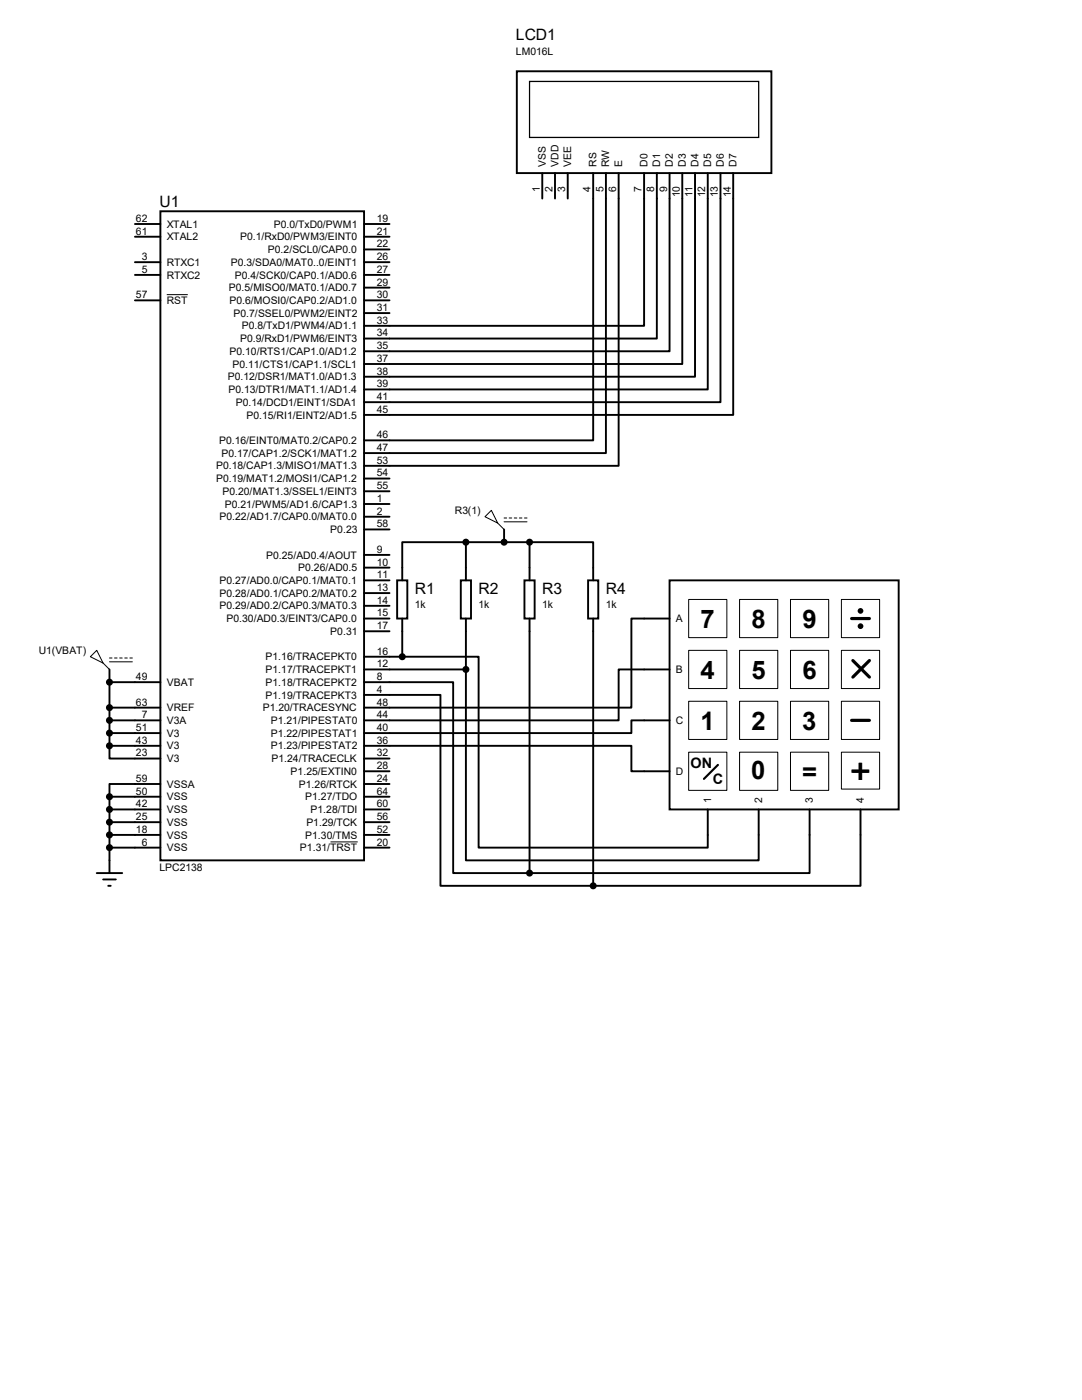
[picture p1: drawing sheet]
<svg xmlns="http://www.w3.org/2000/svg" width="216mm" height="279mm" viewBox="0 0 216 279" stroke-linecap="round" stroke-linejoin="round" font-family="sans-serif">
<g fill="none" stroke="#000" stroke-width=".38">
<path d="M103.1 14.2h50.8v20.3h-50.8zM108.2 34.5v5.1M110.7 34.5v5.1M113.3 34.5v5.1M118.4 34.5v53.4h-45.8M120.9 34.5v55.9h-48.3M123.4 34.5v58.5h-50.8M128.5 34.5v30.5h-55.9M131.1 34.5v33.1h-58.5M133.6 34.5v35.6h-61M136.1 34.5v38.1h-63.5M138.7 34.5v40.7h-66.1"/>
<path d="M141.2 34.5v43.2h-68.6M143.8 34.5v45.8h-71.2M146.3 34.5v48.3h-73.7M26.9 44.7h5.1M26.9 47.2h5.1M26.9 52.3h5.1M26.9 54.9h5.1M26.9 59.9h5.1M32 42.2h40.6v129.5h-40.6zM72.6 44.7h5.1M72.6 47.2h5.1M72.6 49.8h5.1"/>
<path d="M72.6 52.3h5.1M72.6 54.9h5.1M72.6 57.4h5.1M72.6 59.9h5.1M72.6 62.5h5.1M72.6 95.5h5.1M72.6 98h5.1M72.6 100.6h5.1M72.6 103.1h5.1M72.6 105.7h5.1M72.6 110.7h5.1M72.6 115.8h5.1"/>
<path d="M72.6 118.4h5.1M72.6 113.3h5.1M79.2 115.8h2.1v7.6h-2.1zM91.9 115.8h2.1v7.6h-2.1zM93 108.2h-12.7v7.6M93 108.2v7.6M93 108.2h12.7M100.6 105.7v2.5M104.6 115.8h2.1v7.6h-2.1zM105.7 108.2h12.7v7.6M105.7 108.2v7.6M117.3 115.8h2.1v7.6h-2.1z"/>
<path d="M133.6 115.8h45.7v45.7h-45.7zM21.8 133.6v15.2M21.8 136.1h10.2M72.6 136.1h17.8v38.1h15.3M72.6 138.7h15.3v38.1h30.5M72.6 131.1h7.7M72.6 133.6h20.4M72.6 120.9h5.1M72.6 123.4h5.1M72.6 126h5.1M80.3 131.1h15.2v38.1h45.7v-7.7M80.3 123.4v7.7"/>
<path d="M93 133.6v38.1h58.4v-10.2M93 123.4v10.2M105.7 123.4v50.8M118.4 123.4v53.4M133.6 123.4h-7.6v17.8h-53.4M133.6 133.6h-10.2v10.2h-50.8M21.8 148.8v2.6h10.2M21.8 159v15.2M21.8 159h10.2M21.8 141.2h10.2M21.8 143.8h10.2M21.8 146.3h10.2"/>
<path d="M21.8 148.8h10.2M32 156.5h-10.2v2.5M72.6 148.8h53.4v5.1h7.6M72.6 159h5.1M72.6 151.4h5.1M72.6 156.5h5.1M72.6 153.9h5.1M133.6 143.8h-7.6v2.5h-53.4M19.3 174.2h5.1M20.6 175.5h2.5M21.6 176.8h.5M21.8 169.2h10.2"/>
<path d="M21.8 166.6h10.2M21.8 164.1h10.2M21.8 161.5h10.2M72.6 169.2h5.1M72.6 166.6h5.1M72.6 164.1h5.1M72.6 161.5h5.1M161.5 161.5v12.7h-55.8M171.7 161.5v15.3h-53.3"/>
</g>
<g fill="none" stroke="#000" stroke-width=".2">
<path d="M33.3 58.8h4.2M98 101.9l1.3 2.5-2.5-1.3zM99.3 104.4l1.3 1.3M100.6 103.4h.5M100.6 104.1h4.6M101.6 103.4h.5M102.6 103.4h.5M103.6 103.4h.5M104.6 103.4h.6M137.4 119.6h7.6v7.7h-7.6zM147.6 119.6h7.6v7.7h-7.6zM157.7 119.6h7.7v7.7h-7.7z"/>
<path d="M167.9 119.6h7.6v7.7h-7.6zM18 131.1l1.3-1.3 1.3 2.5zM20.6 132.3l1.2 1.3M21.8 131.3h.6M21.8 132.1h4.6M22.9 131.3h.5M23.9 131.3h.5M24.9 131.3h.5M25.9 131.3h.5M137.4 129.8h7.6v7.6h-7.6zM137.4 140h7.6v7.6h-7.6zM147.6 129.8h7.6v7.6h-7.6z"/>
<path d="M147.6 140h7.6v7.6h-7.6zM157.7 129.8h7.7v7.6h-7.7zM157.7 140h7.7v7.6h-7.7zM167.9 129.8h7.6v7.6h-7.6zM167.9 140h7.6v7.6h-7.6zM137.4 150.1h7.6v7.6h-7.6zM147.6 150.1h7.6v7.6h-7.6zM157.7 150.1h7.7v7.6h-7.7zM167.9 150.1h7.6v7.4h-7.6zM66 168h5.4"/>
</g>
<path d="M105.7 16.3h45.7v11.1h-45.7z" fill="none" stroke="#000" stroke-width=".25"/>
<g fill="none" stroke="#000" stroke-width=".64">
<path d="M169.9 123.4h3.6M170.2 131.8l3.3 3.3M173.5 131.8l-3.3 3.3M169.9 143.8h3.6"/>
<circle cx="171.7" cy="121.9" r=".25"/>
<circle cx="171.7" cy="125" r=".25"/>
</g>
<path d="M143.3 152.7l-2.8 2.7" fill="none" stroke="#000" stroke-width=".42"/>
<g fill="#000" stroke="#000" stroke-width=".38">
<circle cx="93" cy="108.2" r=".51"/>
<circle cx="100.6" cy="108.2" r=".51"/>
<circle cx="105.7" cy="108.2" r=".51"/>
<circle cx="21.8" cy="136.1" r=".51"/>
<circle cx="80.3" cy="131.1" r=".51"/>
<circle cx="93" cy="133.6" r=".51"/>
<circle cx="21.8" cy="141.2" r=".51"/>
<circle cx="21.8" cy="159" r=".51"/>
<circle cx="21.8" cy="143.8" r=".51"/>
<circle cx="21.8" cy="146.3" r=".51"/>
<circle cx="21.8" cy="148.8" r=".51"/>
<circle cx="21.8" cy="166.6" r=".51"/>
<circle cx="21.8" cy="161.5" r=".51"/>
<circle cx="21.8" cy="169.2" r=".51"/>
<circle cx="21.8" cy="164.1" r=".51"/>
<circle cx="105.7" cy="174.2" r=".51"/>
<circle cx="118.4" cy="176.8" r=".51"/>
</g>
<text font-size="7.3" x="169.6" y="156.4">+</text>
<g font-size="5.1">
<text x="139.8" y="125.4">7</text>
<text x="149.9" y="125.4">8</text>
<text x="160.1" y="125.4">9</text>
<text x="139.8" y="135.6">4</text>
<text x="149.9" y="135.6">5</text>
<text x="160.1" y="135.6">6</text>
<text x="139.8" y="145.7">1</text>
<text x="150" y="145.7">2</text>
<text x="160.1" y="145.7">3</text>
<text x="149.9" y="155.4">0</text>
<text x="160.1" y="155.9">=</text>
</g>
<g font-size="3.1">
<text x="103" y="8">LCD1</text>
<text x="31.8" y="41.3">U1</text>
<text x="82.8" y="118.4">R1</text>
<text x="95.5" y="118.4">R2</text>
<text x="108.2" y="118.4">R3</text>
<text x="120.9" y="118.4">R4</text>
</g>
<g font-size="2.9">
<text x="137.8" y="153.2">ON</text>
<text x="142.2" y="156.5">C</text>
</g>
<g font-size="2.1">
<text x="103" y="10.9">LM016L</text>
<text x="108.9" y="33.3" transform="rotate(-90 108.9 33.3)">VSS</text>
<text x="111.4" y="33.3" transform="rotate(-90 111.4 33.3)">VDD</text>
<text x="114" y="33.3" transform="rotate(-90 114 33.3)">VEE</text>
<text x="119" y="33.3" transform="rotate(-90 119 33.3)">RS</text>
<text x="121.6" y="33.3" transform="rotate(-90 121.6 33.3)">RW</text>
<text x="124.1" y="33.3" transform="rotate(-90 124.1 33.3)">E</text>
<text x="129.2" y="33.3" transform="rotate(-90 129.2 33.3)">D0</text>
<text x="131.7" y="33.3" transform="rotate(-90 131.7 33.3)">D1</text>
<text x="134.3" y="33.3" transform="rotate(-90 134.3 33.3)">D2</text>
<text x="136.8" y="33.3" transform="rotate(-90 136.8 33.3)">D3</text>
<text x="139.4" y="33.3" transform="rotate(-90 139.4 33.3)">D4</text>
<text x="141.9" y="33.3" transform="rotate(-90 141.9 33.3)">D5</text>
<text x="144.4" y="33.3" transform="rotate(-90 144.4 33.3)">D6</text>
<text x="147" y="33.3" transform="rotate(-90 147 33.3)">D7</text>
<text x="107.7" y="38.2" transform="rotate(-90 107.7 38.2)">1</text>
<text x="110.2" y="38.2" transform="rotate(-90 110.2 38.2)">2</text>
<text x="112.8" y="38.2" transform="rotate(-90 112.8 38.2)">3</text>
<text x="117.9" y="38.2" transform="rotate(-90 117.9 38.2)">4</text>
<text x="120.4" y="38.2" transform="rotate(-90 120.4 38.2)">5</text>
<text x="122.9" y="38.2" transform="rotate(-90 122.9 38.2)">6</text>
<text x="128" y="38.2" transform="rotate(-90 128 38.2)">7</text>
<text x="130.6" y="38.2" transform="rotate(-90 130.6 38.2)">8</text>
<text x="133.1" y="38.2" transform="rotate(-90 133.1 38.2)">9</text>
<text x="135.6" y="39.4" transform="rotate(-90 135.6 39.4)">10</text>
<text x="138.2" y="39.2" transform="rotate(-90 138.2 39.2)">11</text>
<text x="140.7" y="39.4" transform="rotate(-90 140.7 39.4)">12</text>
<text x="143.3" y="39.4" transform="rotate(-90 143.3 39.4)">13</text>
<text x="145.8" y="39.4" transform="rotate(-90 145.8 39.4)">14</text>
<text x="27.1" y="44.3">62</text>
<text x="27.1" y="46.8">61</text>
<text x="33.3" y="45.4">XTAL1</text>
<text x="33.3" y="48">XTAL2</text>
<text x="47.9" y="48">P0.1/RxD0/PWM3/EINT0</text>
<text x="54.7" y="45.4">P0.0/TxD0/PWM1</text>
<text x="75.2" y="44.3">19</text>
<text x="75.2" y="46.8">21</text>
<text x="28.3" y="51.9">3</text>
<text x="33.3" y="53">RTXC1</text>
<text x="46.1" y="53">P0.3/SDA0/MAT0..0/EINT1</text>
<text x="53.5" y="50.5">P0.2/SCL0/CAP0.0</text>
<text x="75.2" y="49.4">22</text>
<text x="75.2" y="51.9">26</text>
<text x="27.1" y="59.5">57</text>
<text x="28.3" y="54.4">5</text>
<text x="33.3" y="55.6">RTXC2</text>
<text x="45.7" y="58.1">P0.5/MISO0/MAT0.1/AD0.7</text>
<text x="46.9" y="55.6">P0.4/SCK0/CAP0.1/AD0.6</text>
<text x="75.2" y="54.4">27</text>
<text x="75.2" y="57">29</text>
<text x="75.2" y="59.5">30</text>
<text x="33.3" y="60.7">RST</text>
<text x="45.8" y="60.7">P0.6/MOSI0/CAP0.2/AD1.0</text>
<text x="46.6" y="63.2">P0.7/SSEL0/PWM2/EINT2</text>
<text x="48.3" y="65.7">P0.8/TxD1/PWM4/AD1.1</text>
<text x="75.2" y="62.1">31</text>
<text x="75.2" y="64.6">33</text>
<text x="45.8" y="70.8">P0.10/RTS1/CAP1.0/AD1.2</text>
<text x="47.9" y="68.3">P0.9/RxD1/PWM6/EINT3</text>
<text x="75.2" y="67.1">34</text>
<text x="75.2" y="69.7">35</text>
<text x="45.5" y="75.9">P0.12/DSR1/MAT1.0/AD1.3</text>
<text x="46.4" y="73.4">P0.11/CTS1/CAP1.1/SCL1</text>
<text x="75.2" y="72.2">37</text>
<text x="75.2" y="74.8">38</text>
<text x="75.2" y="77.3">39</text>
<text x="45.6" y="78.4">P0.13/DTR1/MAT1.1/AD1.4</text>
<text x="47.1" y="81">P0.14/DCD1/EINT1/SDA1</text>
<text x="49.2" y="83.5">P0.15/RI1/EINT2/AD1.5</text>
<text x="75.2" y="79.8">41</text>
<text x="75.2" y="82.4">45</text>
<text x="43.7" y="88.6">P0.16/EINT0/MAT0.2/CAP0.2</text>
<text x="75.2" y="87.5">46</text>
<text x="43.1" y="93.7">P0.18/CAP1.3/MISO1/MAT1.3</text>
<text x="44.2" y="91.1">P0.17/CAP1.2/SCK1/MAT1.2</text>
<text x="75.2" y="90">47</text>
<text x="75.2" y="92.5">53</text>
<text x="75.2" y="95.1">54</text>
<text x="43.1" y="96.2">P0.19/MAT1.2/MOSI1/CAP1.2</text>
<text x="44.4" y="98.8">P0.20/MAT1.3/SSEL1/EINT3</text>
<text x="44.9" y="101.3">P0.21/PWM5/AD1.6/CAP1.3</text>
<text x="75.2" y="97.6">55</text>
<text x="75.2" y="100.2">1</text>
<text x="43.8" y="103.8">P0.22/AD1.7/CAP0.0/MAT0.0</text>
<text x="65.9" y="106.4">P0.23</text>
<text x="75.2" y="102.7">2</text>
<text x="75.2" y="105.2">58</text>
<text x="90.8" y="102.6">R3(1)</text>
<text x="53.1" y="111.5">P0.25/AD0.4/AOUT</text>
<text x="75.2" y="110.3">9</text>
<text x="75.2" y="112.9">10</text>
<text x="43.8" y="116.5">P0.27/AD0.0/CAP0.1/MAT0.1</text>
<text x="43.8" y="119.1">P0.28/AD0.1/CAP0.2/MAT0.2</text>
<text x="59.5" y="114">P0.26/AD0.5</text>
<text x="75.2" y="115.4">11</text>
<text x="75.2" y="117.9">13</text>
<text x="43.8" y="121.6">P0.29/AD0.2/CAP0.3/MAT0.3</text>
<text x="45.2" y="124.2">P0.30/AD0.3/EINT3/CAP0.0</text>
<text x="75.2" y="120.5">14</text>
<text x="75.2" y="123">15</text>
<text x="75.2" y="125.6">17</text>
<text x="82.8" y="121.3">1k</text>
<text x="95.5" y="121.3">1k</text>
<text x="108.2" y="121.3">1k</text>
<text x="120.9" y="121.3">1k</text>
<text x="134.9" y="124.2">A</text>
<text x="7.7" y="130.5">U1(VBAT)</text>
<text x="53" y="131.8">P1.16/TRACEPKT0</text>
<text x="65.9" y="126.7">P0.31</text>
<text x="75.2" y="130.6">16</text>
<text x="27.1" y="135.7">49</text>
<text x="33.3" y="136.9">VBAT</text>
<text x="53" y="134.3">P1.17/TRACEPKT1</text>
<text x="53" y="136.9">P1.18/TRACEPKT2</text>
<text x="75.2" y="133.2">12</text>
<text x="75.2" y="135.7">8</text>
<text x="134.9" y="134.3">B</text>
<text x="27.1" y="140.8">63</text>
<text x="28.3" y="143.3">7</text>
<text x="33.3" y="141.9">VREF</text>
<text x="52.5" y="141.9">P1.20/TRACESYNC</text>
<text x="53" y="139.4">P1.19/TRACEPKT3</text>
<text x="75.2" y="138.3">4</text>
<text x="75.2" y="140.8">48</text>
<text x="75.2" y="143.3">44</text>
<text x="27.1" y="148.4">43</text>
<text x="27.1" y="145.9">51</text>
<text x="33.3" y="149.6">V3</text>
<text x="33.3" y="147">V3</text>
<text x="33.3" y="144.5">V3A</text>
<text x="54.1" y="144.5">P1.21/PIPESTAT0</text>
<text x="54.1" y="147">P1.22/PIPESTAT1</text>
<text x="54.1" y="149.6">P1.23/PIPESTAT2</text>
<text x="75.2" y="145.9">40</text>
<text x="75.2" y="148.4">36</text>
<text x="134.9" y="144.5">C</text>
<text x="27.1" y="151">23</text>
<text x="33.3" y="152.1">V3</text>
<text x="54.2" y="152.1">P1.24/TRACECLK</text>
<text x="58" y="154.6">P1.25/EXTIN0</text>
<text x="75.2" y="151">32</text>
<text x="75.2" y="153.5">28</text>
<text x="134.9" y="154.6">D</text>
<text x="27.1" y="156">59</text>
<text x="27.1" y="161.1">42</text>
<text x="27.1" y="158.6">50</text>
<text x="33.3" y="157.2">VSSA</text>
<text x="33.3" y="159.7">VSS</text>
<text x="59.6" y="157.2">P1.26/RTCK</text>
<text x="60.9" y="159.7">P1.27/TDO</text>
<text x="75.2" y="156">24</text>
<text x="75.2" y="158.6">64</text>
<text x="75.2" y="161.1">60</text>
<text x="141.9" y="160.3" transform="rotate(-90 141.9 160.3)">1</text>
<text x="152.1" y="160.3" transform="rotate(-90 152.1 160.3)">2</text>
<text x="162.2" y="160.3" transform="rotate(-90 162.2 160.3)">3</text>
<text x="172.4" y="160.3" transform="rotate(-90 172.4 160.3)">4</text>
<text x="27.1" y="166.2">18</text>
<text x="27.1" y="163.7">25</text>
<text x="33.3" y="167.3">VSS</text>
<text x="33.3" y="164.8">VSS</text>
<text x="33.3" y="162.3">VSS</text>
<text x="60.9" y="167.3">P1.30/TMS</text>
<text x="61.1" y="164.8">P1.29/TCK</text>
<text x="62" y="162.3">P1.28/TDI</text>
<text x="75.2" y="163.7">56</text>
<text x="75.2" y="166.2">52</text>
<text x="28.3" y="168.7">6</text>
<text x="31.8" y="173.8">LPC2138</text>
<text x="33.3" y="169.9">VSS</text>
<text x="59.9" y="169.9">P1.31/TRST</text>
<text x="75.2" y="168.7">20</text>
</g>
</svg>
